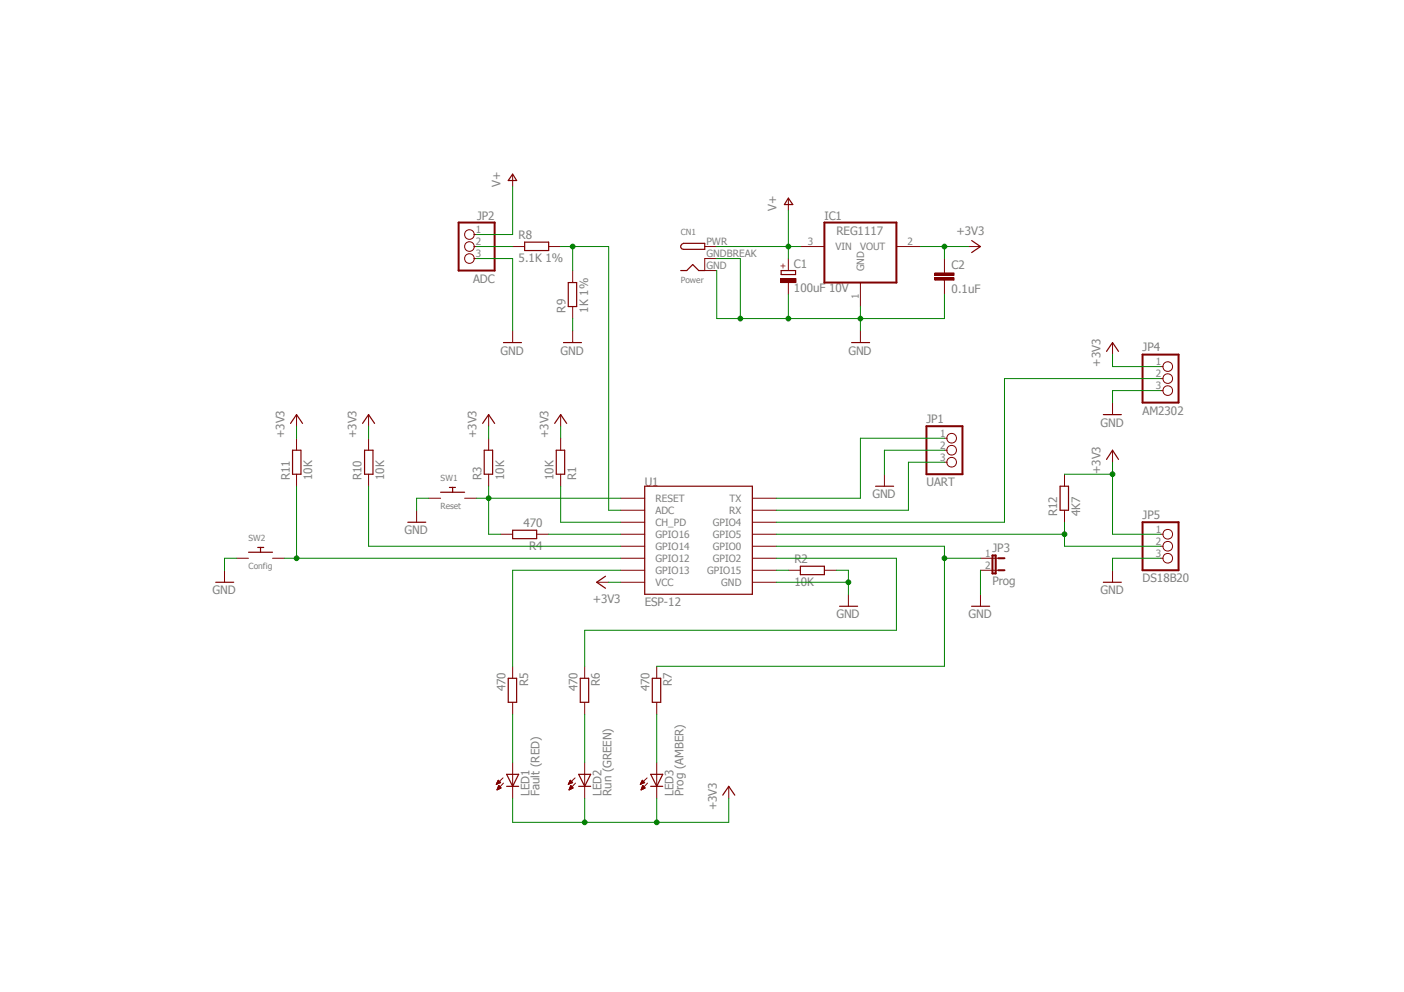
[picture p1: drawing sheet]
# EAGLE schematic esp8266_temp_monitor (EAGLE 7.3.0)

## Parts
C1  100uF 10V  CPOL-EUE/7260-38W  [E/7260-38W]
C2  0.1uF  C-EUC0805  [C0805]
CN1  Power  DCBARRELPTH  [DCJACK_2MM_PTH]
IC1  REG1117  [SOT223]
JP1  UART  PINHD-1X3  [1X03]
JP2  ADC  PINHD-1X3  [1X03]
JP3  Prog  JP1E  [JP1]
JP4  AM2302  PINHD-1X3  [1X03]
JP5  DS18B20  PINHD-1X3  [1X03]
LED1  Fault (RED)  LED5MM  [LED5MM]
LED2  Run (GREEN)  LED5MM  [LED5MM]
LED3  Prog (AMBER)  LED5MM  [LED5MM]
R1  10K  R-EU_R0805  [R0805]
R2  10K  R-EU_R0805  [R0805]
R3  10K  R-EU_M0805  [M0805]
R4  470  R-EU_M0805  [M0805]
R5  470  R-EU_M0805  [M0805]
R6  470  R-EU_M0805  [M0805]
R7  470  R-EU_M0805  [M0805]
R8  5.1K 1%  R-EU_M0805  [M0805]
R9  1K 1%  R-EU_M0805  [M0805]
R10  10K  R-EU_M0805  [M0805]
R11  10K  R-EU_M0805  [M0805]
R12  4K7  R-EU_M0805  [M0805]
SW1  Reset  SWITCH_PUSHBUTTONC&K_KSS  [BTN_CK_KSS]
SW2  Config  SWITCH_PUSHBUTTONC&K_KSS  [BTN_CK_KSS]
U1  ESP-12  ESP12SMD  [ESP12-SMD]

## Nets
+3V3: C2.1 IC1.2(VOUT) JP4.1 JP5.1 LED1.K(C) LED2.K(C) LED3.K(C) R1.2 R3.2 R10.2 R11.2 R12.2 U1.VCC
ADC_1V: R8.2 R9.2 U1.ADC
ADC_RAW: JP2.2 R8.1
CH_PD: R1.1 U1.CH_PD
GND: C1.- C2.2 CN1.GND CN1.GNDBREAK IC1.1(GND) JP1.2 JP2.3 JP3.2 JP4.3 JP5.3 R2.2 R9.1 SW1.P$1 SW2.P$1 U1.GND
GPIO0: JP3.1 R7.1 U1.GPIO0
GPIO2: R6.1 U1.GPIO2
GPIO4: JP4.2 U1.GPIO4
GPIO5: JP5.2 R12.1 U1.GPIO5
GPIO13: R5.1 U1.GPIO13
LED_FAULT: LED1.A R5.2
LED_OPERATE: LED2.A R6.2
LED_PROG: LED3.A R7.2
N$1: R4.1 U1.GPIO16
N$3: R2.1 U1.GPIO15
N$4: R10.1 U1.GPIO14
N$10: R11.1 SW2.P$2 U1.GPIO12
RESET: R3.1 R4.2 SW1.P$2 U1.RESET
RXD: JP1.3 U1.RXD0(RX)
TXD: JP1.1 U1.TXD0(TX)
V+: C1.+ CN1.PWR IC1.3(VIN) JP2.1
